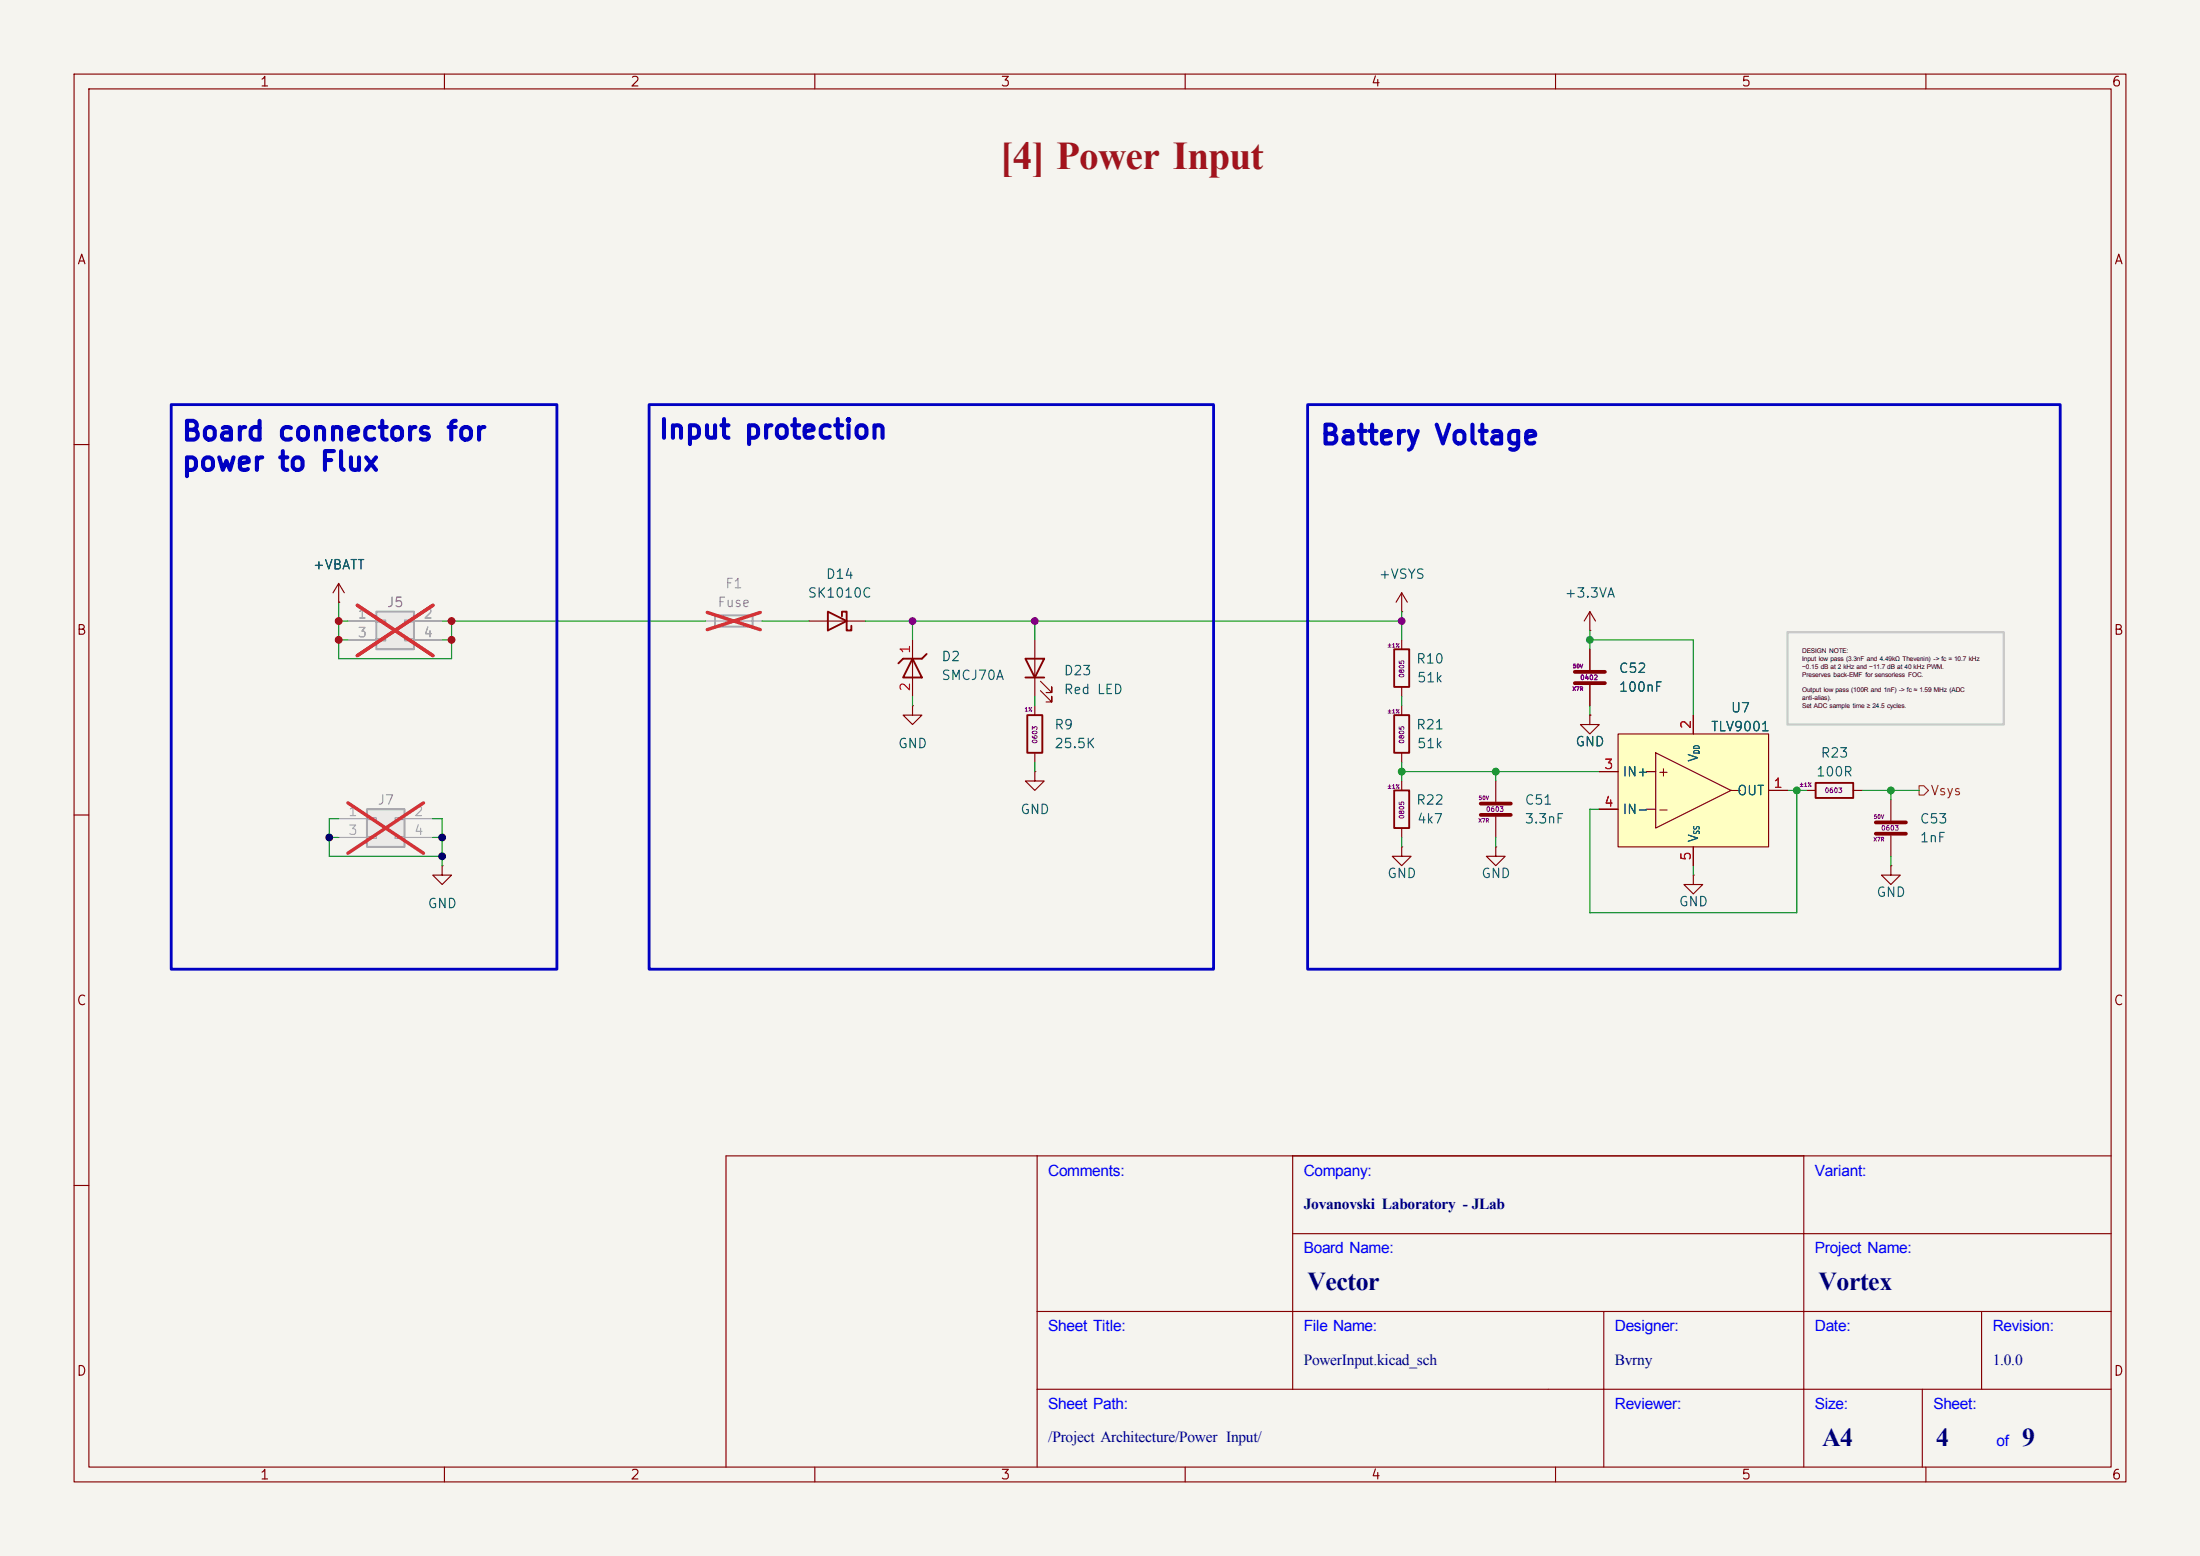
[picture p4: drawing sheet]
<svg xmlns="http://www.w3.org/2000/svg" width="297mm" height="210mm" viewBox="0 0 297 210" stroke-linecap="round" stroke-linejoin="round" font-family="sans-serif">
<path d="M0 0h297v210h-297z" fill="#f5f4ef" stroke="#f5f4ef" stroke-width=".14"/>
<g fill="none" stroke="#840000" stroke-width=".15">
<path d="M10 10h277v190h-277zM12 12h273v186h-273zM60 10v2M110 10v2M160 10v2M210 10v2M260 10v2M10 60h2M139.7 86.4v7.6M139.7 95.3v1.2M140.5 93.2l1.5 1.5v-.7v.7h-.8M140.5 91.9l1.5 1.6v-.8v.8h-.8"/>
<path d="M189.2 82.6h.1M189.2 80v2.6M189.2 86.4v1.2M189.2 92.7v1.3M189.2 95.3v1.2M189.2 80l-.7 1.3M189.2 80l.8 1.3M10 110h2M139.7 104.1v1.3h1.3l-1.3 1.3-1.3-1.3h1.3M139.7 104.1h.1M139.7 101.6v1.3M189.2 101.6v1.3"/>
<path d="M189.2 105.4v1.3M189.2 111.8v1.2M140 156v42M174.5 156v31.5M243.5 156v42M285 156h-187v42M10 160h2M140 177h145M174.5 166.5h110.5M216.5 177v21M267.5 177v10.5M60 198v2"/>
<path d="M110 198v2M140 187.5h145M160 198v2M210 198v2M259.5 187.5v10.5M260 198v2"/>
</g>
<path d="M138.4 88.9h2.6l-1.3 2.5zM138.4 91.4h2.6M138.7 96.5h2v5.1h-2zM188.2 87.6h2v5.1h-2zM188.2 96.5h2v5.1h-2zM188.2 106.7h2v5.1h-2z" fill="none" stroke="#840000" stroke-width=".25"/>
<path d="M49.5 109.2h5.1v5.1h-5.1z" fill="#ebeae8"/>
<path d="M96.5 83.1h5.1v1.5h-5.1zM49.5 109.2h5.1v5.1h-5.1z" fill="none" stroke="#9c9b98" stroke-width=".25"/>
<path d="M95.2 83.8h7.7M45.7 110.5h3.8M45.7 113h3.8M49.5 110.4h1.3v.2h-1.3zM49.5 112.9h1.3v.3h-1.3zM53.3 110.4h1.3v.2h-1.3zM53.3 112.9h1.3v.3h-1.3zM54.6 110.5h3.8M54.6 113h3.8" fill="none" stroke="#9c9b98" stroke-width=".15"/>
<path d="M95.5 82.7l7.1 2.3M102.6 82.7l-7.1 2.3M47 108.4l10.2 6.8M57.2 108.4l-10.2 6.8" fill="none" stroke="#e12e31" stroke-width=".46"/>
<g fill="none" stroke="#840000" stroke-width=".15">
<path d="M45.7 78.7l-.7 1.3M45.7 78.7l.8 1.3M45.7 78.7v2.6M45.7 81.3h.1M109.2 83.8h7.6M123.2 95.3v1.2h1.3l-1.3 1.3-1.3-1.3h1.3M123.2 95.3h.1M123.2 86.4v7.6M243.8 106.7h1.3M250.2 106.7h1.3M255.3 116.8v1.3h1.2l-1.2 1.3-1.3-1.3h1.3M255.3 116.8h.1"/>
<path d="M255.3 108v2.7M255.3 112.8v2.8"/>
</g>
<path d="M111.8 82.6l2.5 1.2-2.5 1.3zM113.7 83.2v-.6h.6v2.5h.6v-.6M123.2 88.9l1.3 2.5h-2.6zM125.1 88.3l-.6 .6h-2.6l-.6 .6M245.1 105.7h5.1v2h-5.1z" fill="none" stroke="#840000" stroke-width=".25"/>
<path d="M253.2 111h4.1M253.2 112.5h4.1" fill="none" stroke="#840000" stroke-width=".51"/>
<path d="M50.8 82.6h5.1v5h-5.1z" fill="#ebeae8"/>
<path d="M50.8 82.6h5.1v5h-5.1z" fill="none" stroke="#9c9b98" stroke-width=".25"/>
<path d="M47 83.8h3.8M47 86.4h3.8M50.8 83.7h1.3v.2h-1.3zM50.8 86.2h1.3v.3h-1.3zM54.6 83.7h1.3v.2h-1.3zM54.6 86.2h1.3v.3h-1.3zM55.9 83.8h3.8M55.9 86.4h3.8" fill="none" stroke="#9c9b98" stroke-width=".15"/>
<path d="M48.2 81.7l10.2 6.8M58.4 81.7l-10.2 6.8" fill="none" stroke="#e12e31" stroke-width=".46"/>
<path d="M59.7 116.8v1.3h1.3l-1.3 1.3-1.3-1.3h1.3M59.7 116.8h.1M189.2 114.3v1.3h1.3l-1.3 1.2-1.2-1.2h1.2M189.2 114.3h.1M201.9 114.3v1.3h1.3l-1.3 1.2-1.2-1.2h1.2M201.9 114.3h.1M201.9 105.4v2.8M201.9 110.2v2.8" fill="none" stroke="#840000" stroke-width=".15"/>
<path d="M199.9 108.5h4.1M199.9 110h4.1" fill="none" stroke="#840000" stroke-width=".51"/>
<path d="M218.4 99.1h20.4v15.2h-20.4z" fill="#ffffc2"/>
<g fill="none" stroke="#840000" stroke-width=".15">
<path d="M45.7 81.3h.1M214.6 96.5v1.3h1.3l-1.3 1.3-1.2-1.3h1.2M214.6 96.5h.1M214.6 85.1h.1M214.6 82.6v2.5M214.6 87.6v2.8M214.6 92.5v2.8M214.6 82.6l-.7 1.2M214.6 82.6l.8 1.2M218.4 99.1h20.4v15.2h-20.4zM228.6 96.5v2.6M215.9 104.1h2.5"/>
<path d="M215.9 109.2h2.5M222.2 104.1h1.3M222.2 109.2h1.3M223.5 101.6l10.2 5.1-10.2 5.1zM228.6 118.1v1.3h1.3l-1.3 1.3-1.3-1.3h1.3M228.6 118.1h.1M228.6 114.3v2.5M233.7 106.7h1.2M238.8 106.7h2.5"/>
</g>
<path d="M212.6 90.7h4.1M212.6 92.2h4.1" fill="none" stroke="#840000" stroke-width=".51"/>
<path d="M259.1 106h.6l.6 .7-.6 .6h-.6z" fill="none" stroke="#725600" stroke-width=".15"/>
<g fill="none" stroke="#009600" stroke-width=".15">
<path d="M45.7 86.4h1.3M45.7 83.8h1.3M45.7 81.3v7.6h15.3v-5.1M59.7 86.4h1.3M59.7 83.8h35.5M102.9 83.8h6.3M116.8 83.8h72.4M123.2 83.8v2.6M123.2 94v1.3M139.7 83.8v2.6M139.7 94v1.3M189.2 82.6v3.8"/>
<path d="M189.2 94v1.3M214.6 85.1v2.5M214.6 95.3v1.2M214.6 86.4h14v10.1M44.4 113h1.3M45.7 110.5h-1.3v5.1h15.3M58.4 110.5h1.3v6.3M58.4 113h1.3M139.7 102.9v1.2M189.2 104.1h26.7M189.2 102.9v2.5M189.2 113v1.3"/>
<path d="M201.9 104.1v1.3M201.9 113v1.3M228.6 116.8v1.3M241.3 106.7h2.5M242.6 106.7v16.5h-28v-14h1.3M251.5 106.7h7.6M255.3 106.7v1.3M255.3 115.6v1.2"/>
</g>
<path d="M241.3 85.3h29.2v12.5h-29.2z" fill="none" stroke="#c8c8c8" stroke-width=".3"/>
<path d="M23.1 54.6h52.1v76.2h-52.1zM87.6 54.6h76.2v76.2h-76.2zM176.5 54.6h101.6v76.2h-101.6z" fill="none" stroke="#0000c2" stroke-width=".38"/>
<path d="M47 83.8h3.8M47 86.4h3.8M55.9 83.8h3.8M55.9 86.4h3.8" fill="none" stroke="#9c9b98" stroke-width=".15"/>
<path d="M48.2 81.7l10.2 6.8M58.4 81.7l-10.2 6.8" fill="none" stroke="#e12e31" stroke-width=".46"/>
<g fill="#b30000" stroke="#b30000" stroke-width=".14">
<circle cx="61" cy="86.4" r=".46"/>
<circle cx="61" cy="83.8" r=".46"/>
<circle cx="45.7" cy="83.8" r=".46"/>
<circle cx="45.7" cy="86.4" r=".46"/>
</g>
<g fill="#000" stroke="#000" stroke-width=".14">
<circle cx="44.4" cy="113" r=".46"/>
<circle cx="59.7" cy="113" r=".46"/>
<circle cx="59.7" cy="115.6" r=".46"/>
</g>
<g fill="#800080" stroke="#800080" stroke-width=".14">
<circle cx="123.2" cy="83.8" r=".46"/>
<circle cx="139.7" cy="83.8" r=".46"/>
<circle cx="189.2" cy="83.8" r=".46"/>
</g>
<g fill="#009600" stroke="#009600" stroke-width=".14">
<circle cx="189.2" cy="104.1" r=".46"/>
<circle cx="201.9" cy="104.1" r=".46"/>
<circle cx="242.6" cy="106.7" r=".46"/>
<circle cx="255.3" cy="106.7" r=".46"/>
</g>
<circle cx="214.6" cy="86.4" r=".46" fill="#00a36c" stroke="#00a36c" stroke-width=".14"/>
<text font-size="5.3" fill="#a21622" x="135" y="22.8">[4] Power Input</text>
<g font-size="3.5" fill="#00007f">
<text x="176.5" y="174.1">Vector</text>
<text x="245.5" y="174.1">Vortex</text>
<text x="246" y="195.1">A4</text>
<text x="261.4" y="195.1">4</text>
<text x="273" y="195.1">9</text>
</g>
<g font-size="2.5" fill="#0000c2">
<text x="88.8" y="59.9">Input protection</text>
<text x="24.4" y="60.1">Board connectors for</text>
<text x="24.4" y="64.2">power to Flux</text>
<text x="178.1" y="60.6">Battery Voltage</text>
</g>
<g font-size="2.1" fill="#00f">
<text x="141.5" y="158.7">Comments:</text>
<text x="176" y="158.7">Company:</text>
<text x="245" y="158.7">Variant:</text>
<text x="176" y="169.2">Board Name:</text>
<text x="245" y="169.2">Project Name:</text>
<text x="141.5" y="179.7">Sheet Title:</text>
<text x="176" y="179.7">File Name:</text>
<text x="218" y="179.7">Designer:</text>
<text x="245" y="179.7">Date:</text>
<text x="269" y="179.7">Revision:</text>
<text x="141.5" y="190.2">Sheet Path:</text>
<text x="218" y="190.2">Reviewer:</text>
<text x="245" y="190.2">Size:</text>
<text x="261" y="190.2">Sheet:</text>
<text x="269.5" y="195.2">of</text>
</g>
<g font-size="2.1" fill="#00007f">
<text x="176" y="163.2">Jovanovski Laboratory - JLab</text>
<text x="176" y="184.2">PowerInput.kicad_sch</text>
<text x="218" y="184.2">Bvrny</text>
<text x="269" y="184.2">1.0.0</text>
<text x="141.5" y="194.7">/Project Architecture/Power Input/</text>
</g>
<g font-size="1.3" fill="#840000">
<text x="35" y="12">1</text>
<text x="85" y="12">2</text>
<text x="135" y="12">3</text>
<text x="185" y="12">4</text>
<text x="235" y="12">5</text>
<text x="285" y="12">6</text>
<text x="10.3" y="36">A</text>
<text x="285.3" y="36">A</text>
<text x="10.3" y="86">B</text>
<text x="285.3" y="86">B</text>
<text x="223.6" y="105.1">+</text>
<text x="223.6" y="110.2">-</text>
<text x="10.3" y="136">C</text>
<text x="285.3" y="136">C</text>
<text x="10.3" y="186">D</text>
<text x="285.3" y="186">D</text>
<text x="35" y="200">1</text>
<text x="85" y="200">2</text>
<text x="135" y="200">3</text>
<text x="185" y="200">4</text>
<text x="235" y="200">5</text>
<text x="285" y="200">6</text>
</g>
<g font-size="1.3" fill="#006464">
<text x="42.1" y="77.2">+VBATT</text>
<text x="109" y="81">SK1010C</text>
<text x="111.4" y="78.4">D14</text>
<text x="186" y="78.4">+VSYS</text>
<text x="211.1" y="81">+3.3VA</text>
<text x="127" y="89.6">D2</text>
<text x="191.1" y="89.9">R10</text>
<text x="127" y="92.1">SMCJ70A</text>
<text x="143.5" y="94">Red LED</text>
<text x="143.5" y="91.5">D23</text>
<text x="191.2" y="92.4">51k</text>
<text x="218.4" y="93.7">100nF</text>
<text x="218.4" y="91.1">C52</text>
<text x="121.2" y="101.3">GND</text>
<text x="142.2" y="98.8">R9</text>
<text x="142.2" y="101.3">25.5K</text>
<text x="191.1" y="98.8">R21</text>
<text x="191.2" y="101.3">51k</text>
<text x="212.6" y="101">GND</text>
<text x="230.9" y="99">TLV9001</text>
<text x="233.6" y="96.5">U7</text>
<text x="218.9" y="105.1">IN+</text>
<text x="229.6" y="102.9" transform="rotate(-90 229.6 102.9)">V</text>
<text x="234.4" y="107.7">OUT</text>
<text x="245.1" y="105.1">100R</text>
<text x="245.7" y="102.6">R23</text>
<text x="137.7" y="110.2">GND</text>
<text x="191.1" y="108.9">R22</text>
<text x="191.2" y="111.5">4k7</text>
<text x="205.7" y="108.9">C51</text>
<text x="205.7" y="111.5">3.3nF</text>
<text x="218.9" y="110.2">IN-</text>
<text x="229.6" y="113.8" transform="rotate(-90 229.6 113.8)">V</text>
<text x="259.1" y="111.5">C53</text>
<text x="187.2" y="118.8">GND</text>
<text x="199.9" y="118.8">GND</text>
<text x="259.1" y="114">1nF</text>
<text x="57.7" y="122.9">GND</text>
<text x="226.6" y="122.6">GND</text>
<text x="253.2" y="121.4">GND</text>
</g>
<g font-size="1.3" fill="#a5a4a2">
<text x="48.2" y="83.8">1</text>
<text x="57.1" y="83.8">2</text>
<text x="48.2" y="86.3">3</text>
<text x="57.1" y="86.3">4</text>
<text x="46.9" y="110.5">1</text>
<text x="46.9" y="113">3</text>
<text x="55.8" y="110.5">2</text>
<text x="55.8" y="113">4</text>
</g>
<g font-size="1.3" fill="#939391">
<text x="52.1" y="82.3">J5</text>
<text x="96.8" y="82.3">Fuse</text>
<text x="97.8" y="79.7">F1</text>
<text x="50.9" y="108.9">J7</text>
</g>
<g font-size="1.3" fill="#a90000">
<text x="123.2" y="88.3" transform="rotate(-90 123.2 88.3)">1</text>
<text x="123.2" y="93.4" transform="rotate(-90 123.2 93.4)">2</text>
<text x="228.6" y="98.5" transform="rotate(-90 228.6 98.5)">2</text>
<text x="216.5" y="104.1">3</text>
<text x="239.3" y="106.7">1</text>
<text x="216.5" y="109.2">4</text>
<text x="228.6" y="116.3" transform="rotate(-90 228.6 116.3)">5</text>
</g>
<text font-size="1.3" fill="#725600" x="260.5" y="107.7">Vsys</text>
<g font-size=".9">
<text x="243.3" y="88.1">DESIGN NOTE:</text>
<text x="243.3" y="89.2">Input low pass (3.3nF and 4.49kΩ Thevenin) -&gt; fc = 10.7 kHz</text>
<text x="243.3" y="90.2">−0.15 dB at 2 kHz and −11.7 dB at 40 kHz PWM.</text>
<text x="243.3" y="91.3">Preserves back-EMF for sensorless FOC.</text>
<text x="243.3" y="93.4">Output low pass (100R and 1nF) -&gt; fc ≈ 1.59 MHz (ADC</text>
<text x="243.3" y="94.5">anti-alias).</text>
<text x="243.3" y="95.6">Set ADC sample time ≥ 24.5 cycles.</text>
</g>
<g font-size=".8" fill="#006464">
<text x="229.6" y="101.9" transform="rotate(-90 229.6 101.9)">DD</text>
<text x="229.6" y="112.7" transform="rotate(-90 229.6 112.7)">SS</text>
</g>
<g font-size=".6" fill="#840084">
<text x="189.7" y="91.5" transform="rotate(-90 189.7 91.5)">0805</text>
<text x="213.3" y="91.9">0402</text>
<text x="140.2" y="100.4" transform="rotate(-90 140.2 100.4)">0603</text>
<text x="189.7" y="100.4" transform="rotate(-90 189.7 100.4)">0805</text>
<text x="246.3" y="107.2">0603</text>
<text x="189.7" y="110.6" transform="rotate(-90 189.7 110.6)">0805</text>
<text x="200.6" y="109.7">0603</text>
<text x="253.9" y="112.2">0603</text>
</g>
<g font-size=".5" fill="#840084">
<text x="187.2" y="87.5">±1%</text>
<text x="212.2" y="93.4">X7R</text>
<text x="212.3" y="90.3">50V</text>
<text x="138.3" y="96.1">1%</text>
<text x="187.2" y="96.4">±1%</text>
<text x="187.2" y="106.6">±1%</text>
<text x="242.9" y="106.3">±1%</text>
<text x="199.5" y="111.1">X7R</text>
<text x="199.6" y="108.1">50V</text>
<text x="252.9" y="113.7">X7R</text>
<text x="252.9" y="110.6">50V</text>
</g>
</svg>
